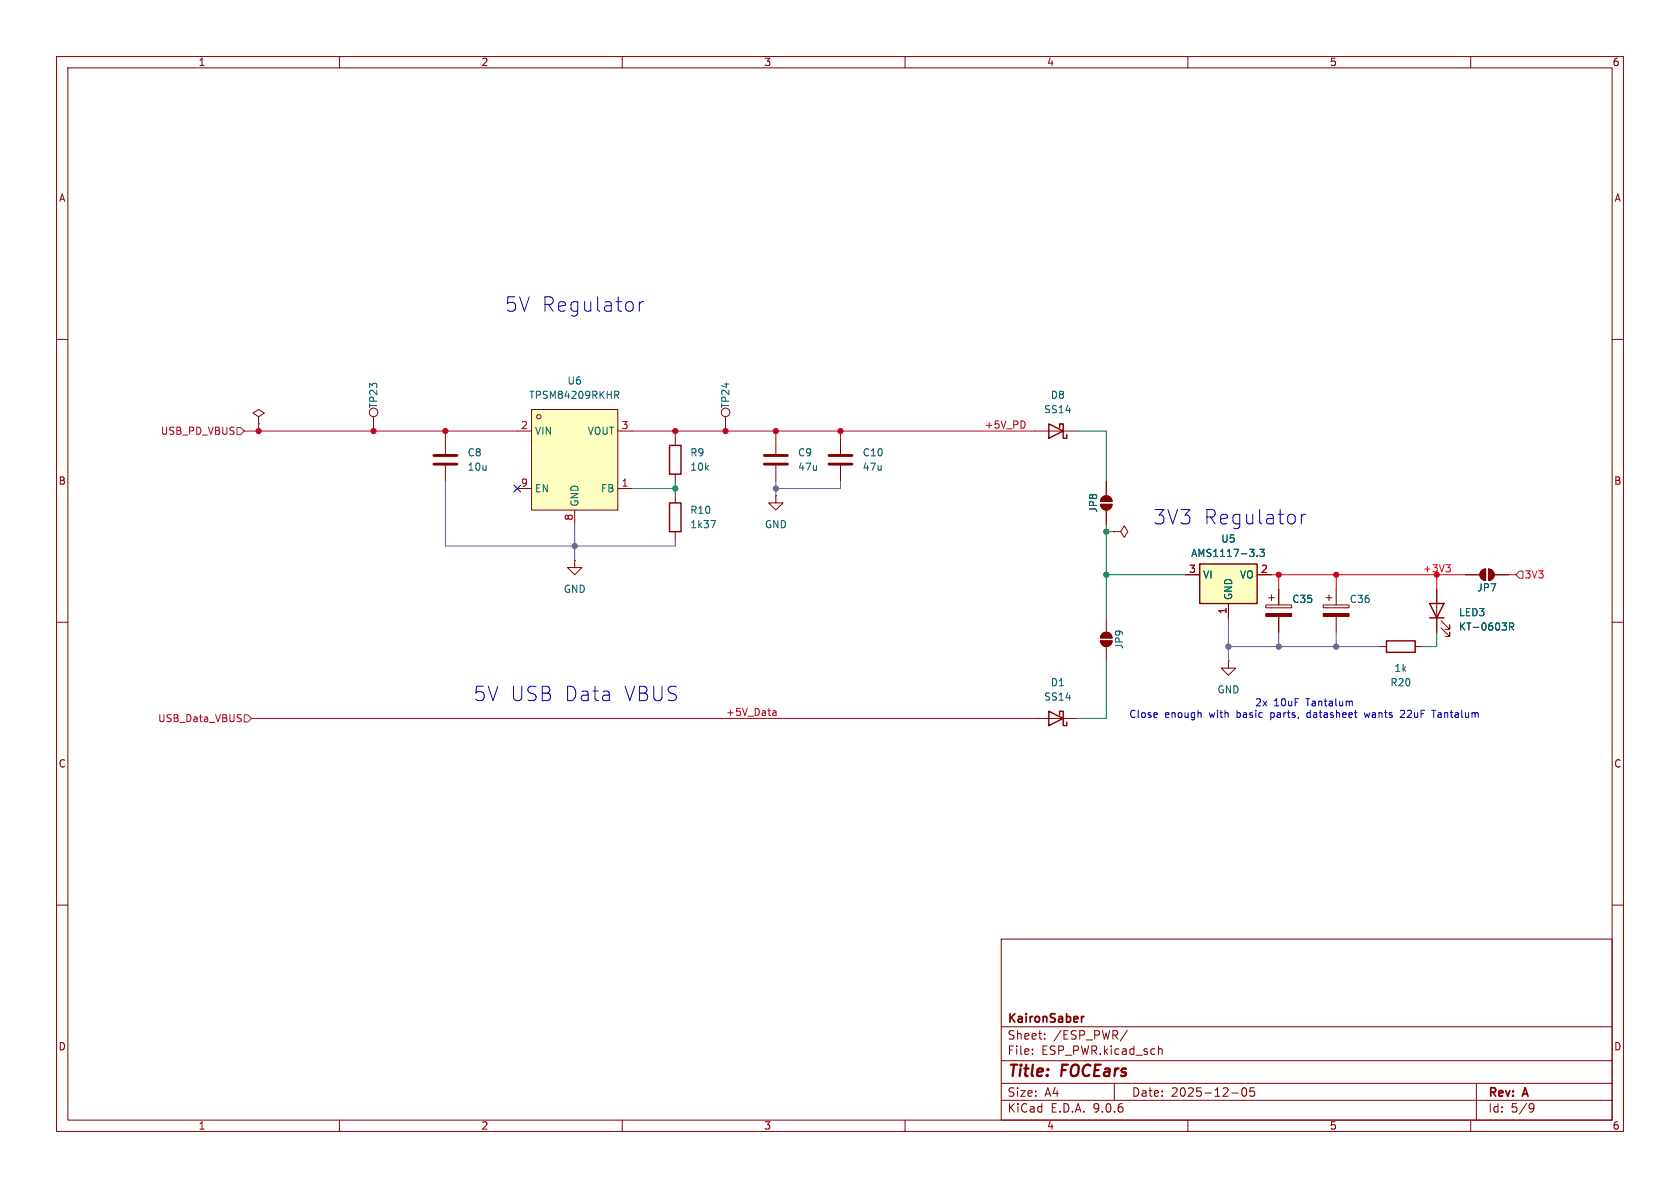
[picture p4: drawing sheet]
<svg xmlns="http://www.w3.org/2000/svg" width="297mm" height="210mm" viewBox="0 0 297 210" stroke-linecap="round" stroke-linejoin="round" font-family="sans-serif">
<g fill="none" stroke="#840000" stroke-width=".18">
<path d="M10 10h277v190h-277zM12 12h273v186h-273zM60 10v2M110 10v2M160 10v2M210 10v2M260 10v2M10 60h2M45.7 73.7l1-.7-1-.6-1 .6 1 .7v1.2M45.7 74.9h.1M78.7 77.5v2.8M148.6 77.5v2.8"/>
<path d="M182.9 76.2h7.6M285 60h2M78.7 82.3v2.8M148.6 82.3v2.8M10 110h2M194.6 113.3h2a1.02 1.02 0 0 1-1 1 1.02 1.02 0 0 1-1-1zM194.9 112.1a1.02 1.02 0 0 1 1.1-.3 1.02 1.02 0 0 1 .6 1h-2zM195.6 109.2v2.6M195.6 114.3v2.5M285 110h2M182.9 127h7.6M10 160h2"/>
<path d="M177 166h108v32h-108zM285 160h2M60 198v2M110 198v2M160 198v2M177 194.5h108M177 191.5h108M177 187.5h108M177 181.5h108M182.5 186.3v.1M182.5 185.5v.1M184.7 183.6v.1"/>
<path d="M184.7 182.8v.1M197 191.5v3M199.3 182.1l-1.3 2M204.8 184.9v1.5M204.8 185.5l.2-.1 .4 .1 .1 .9M210 198v2M217.7 193.2h1.2M219.7 192.4l.2-.1a.81 .81 0 0 1 .6 .6 .81 .81 0 0 1-.3 .8l-.2 .1a.81 .81 0 0 1-.3-1.4zM221.7 192.3h-.7v.7l.2-.1h.5l.1 .3-.1 .5-.2 .1-.5-.1M260 198v2M261 191.5v6.5M270.6 195.1l.5 .1a.99 .99 0 0 1-.4 1.4h-.2"/>
<path d="M271.2 195.7l-.3 .3h-.3"/>
</g>
<path d="M191.2 179.7v1M191.6 179.7l-.3 .1-.1 .2" fill="none" stroke="#840000" stroke-width=".3"/>
<g fill="#840000" stroke="#840000" stroke-width=".18">
<path d="M194.9 112.1a1.02 1.02 0 0 1 1.1-.3 1.02 1.02 0 0 1 .6 1h-2z"/>
<path d="M194.6 113.3h2a1.02 1.02 0 0 1-1 1 1.02 1.02 0 0 1-1-1z"/>
</g>
<path d="M185.4 74.9l2.6 1.3-2.6 1.3zM187.3 75.6v-.7h.7v2.6h.6v-.7M185.4 125.7l2.6 1.3-2.6 1.3zM187.3 126.4v-.7h.7v2.6h.6v-.7" fill="none" stroke="#840000" stroke-width=".25"/>
<path d="M76.7 80.5h4.1M76.7 82h4.1M146.6 80.5h4M146.6 82h4" fill="none" stroke="#840000" stroke-width=".51"/>
<path d="M212.1 99.7h10.1v7h-10.1z" fill="#ffffc2"/>
<path d="M118.4 78.7h2v5.1h-2zM118.4 88.9h2v5.1h-2zM212.1 99.7h10.1v7h-10.1z" fill="none" stroke="#840000" stroke-width=".25"/>
<g fill="none" stroke="#840000" stroke-width=".18">
<path d="M119.4 77.5v1.2M128.3 73.7v2.5M137.2 77.5v2.8M119.4 83.8v1.3M119.4 87.6v1.3M119.4 94v1.3M137.2 87.6v1.3h1.2l-1.2 1.3-1.3-1.3h1.3M137.2 87.6h.1M137.2 82.3v2.8M196.8 94h1.3l.7-1 .6 1-.6 1-.7-1M196.8 94h.1M209.5 101.6h2.6"/>
<path d="M217.2 106.7v2.5M222.2 101.6h2.6"/>
<circle cx="128.3" cy="72.9" r=".76"/>
</g>
<path d="M125.7 92h.8l-.5 1.3M222.2 98.2v.2M222.7 97.1h.8l-.4 .5 .4 .1v.5l-.2 .2-.6-.2" fill="none" stroke="#006464" stroke-width=".18"/>
<path d="M135.1 80.5h4.1M135.1 82h4.1" fill="none" stroke="#840000" stroke-width=".51"/>
<path d="M94 72.4h15.2v17.8h-15.2z" fill="#ffffc2"/>
<g fill="none" stroke="#840000" stroke-width=".18">
<path d="M66 73.7v2.5M91.4 76.2h2.6M94 72.4h15.2v17.8h-15.2zM109.2 76.2h2.6M91.4 86.4h2.6M101.6 99.1v1.2h1.3l-1.3 1.3-1.3-1.3h1.3M101.6 99.1h.1M101.6 90.2v2.5M109.2 86.4h2.6M194.6 89.2h2a1.02 1.02 0 0 1-1 1 1.02 1.02 0 0 1-1-1zM194.9 87.9a1.02 1.02 0 0 1 1.1-.2 1.02 1.02 0 0 1 .6 .9h-2zM195.6 85.1v2.5"/>
<path d="M195.6 90.2v2.5M196.8 94h.1M209.5 101.6h2.6M217.2 116.8v1.3h1.2l-1.2 1.3-1.3-1.3h1.3M217.2 116.8h.1M217.2 106.7v2.5M222.2 101.6h2.6M223.8 106.9h4.5v.5h-4.5zM224.3 105.7h1M224.8 105.2v1M226.1 104.1v2.8M226.1 109v2.8"/>
<path d="M233.9 106.9h4.6v.5h-4.6zM234.4 105.7h1.1M234.9 105.2v1M236.2 104.1v2.8M236.2 109v2.8M243.8 114.3h1.3M250.2 114.3h1.3M254 104.1v7.7M254.8 111l1.5 1.5v-.7v.7h-.8M254.8 109.7l1.5 1.6v-.8v.8h-.8M259.1 101.6h2.5M261.9 100.9l.7-.3v2a1.02 1.02 0 0 1-.9-.6 1.02 1.02 0 0 1 .2-1.1z"/>
<path d="M263.1 100.6a1.02 1.02 0 0 1 1.1 1 1.02 1.02 0 0 1-1.1 1zM264.2 101.6h2.5"/>
<circle cx="66" cy="72.9" r=".76"/>
<circle cx="95.3" cy="73.7" r=".38"/>
</g>
<path d="M108.7 69.2h.5l.2 .2-.1 .4h-.6M109 69.8l.4 .6M222.2 98.2v.2M222.7 97.1h.8l-.4 .5 .4 .1v.5l-.2 .2-.6-.2M266.9 110.8l.6-.1 .1-.2-.1-.3-.6-.1v1.3M267.2 110.8l.4 .6" fill="none" stroke="#006464" stroke-width=".18"/>
<g fill="#840000" stroke="#840000" stroke-width=".18">
<path d="M194.6 89.2h2a1.02 1.02 0 0 1-1 1 1.02 1.02 0 0 1-1-1z"/>
<path d="M194.9 87.9a1.02 1.02 0 0 1 1.1-.2 1.02 1.02 0 0 1 .6 .9h-2z"/>
<path d="M233.9 108.5h4.6v.5h-4.6z"/>
<path d="M223.8 108.5h4.5v.5h-4.5z"/>
<path d="M263.1 100.6a1.02 1.02 0 0 1 1.1 1 1.02 1.02 0 0 1-1.1 1z"/>
<path d="M261.9 100.9l.7-.3v2a1.02 1.02 0 0 1-.9-.6 1.02 1.02 0 0 1 .2-1.1z"/>
</g>
<path d="M245.1 113.3h5.1v2h-5.1zM252.7 106.7h2.6l-1.3 2.5zM252.7 109.2h2.6" fill="none" stroke="#840000" stroke-width=".25"/>
<path d="M41.9 75.6h.6l.7 .6-.7 .6h-.6zM268.6 101h.6v1.2h-.6l-.6-.6zM43.2 126.4h.6l.6 .6-.6 .6h-.6z" fill="none" stroke="#725600" stroke-width=".18"/>
<g fill="none" stroke="#b30022" stroke-width=".18">
<path d="M43.2 76.2h48.2M45.7 74.9v1.3M78.7 76.2v1.3M111.8 76.2h71.1M119.4 76.2v1.3M137.2 76.2v1.3M148.6 76.2v1.3M181.1 74.6l.1 .4-.1 .5M42.5 126.3l.1 .1M42.5 127l.1 .2-.1 .3M44.4 127h138.5M136.7 125.7h.4l.1 .8"/>
<path d="M136.7 126.4h.5M137.2 125.9l-.5 .2"/>
</g>
<path d="M255.6 99.8h.8l-.4 .5M224.8 101.6h34.3M226.1 101.6v2.5M236.2 101.6v2.5M254 101.6v2.5M256.2 100.3l.2 .2v.3l-.2 .3M266.7 101.6h1.3" fill="none" stroke="#f00" stroke-width=".18"/>
<path d="M78.7 85.1v11.4h40.7v-1.2M101.6 92.7v6.4M137.2 85.1v2.5M148.6 85.1v1.3h-11.4M217.2 109.2v7.6M217.2 114.3h26.6M226.1 111.8v2.5M236.2 111.8v2.5" fill="none" stroke="#5f5f5f" stroke-width=".18"/>
<path d="M190.5 76.2h5.1v8.9M111.8 86.4h7.6M119.4 85.1v2.5M195.6 92.7v16.5M195.6 94h1.2M195.6 116.8v10.2h-5.1M195.6 101.6h13.9M254 111.8v2.5h-2.5" fill="none" stroke="#009600" stroke-width=".18"/>
<path d="M90.8 85.8l1.2 1.2M92 85.8l-1.2 1.2" fill="none" stroke="#000084" stroke-width=".18"/>
<path d="M113 53.3v1.7M113.8 53.3a.65 .65 0 0 0-.8 .5M230.1 90.9v1.7M230.8 90.9a.65 .65 0 0 0-.7 .5M212.3 126v.8M231.1 126l-.1 .2 .1 .6M238.9 123.9l.2 .2v.7M241.2 126l.2 .8 .3-.6M248.2 125.6h-.4l-.2 .1M248.3 126.1l-.8 .7h.8M253.1 125.6h.7M253.5 125.6v1.2" fill="none" stroke="#0000c2" stroke-width=".18"/>
<g fill="#b30022" stroke="#b30022" stroke-width=".18">
<circle cx="119.4" cy="76.2" r=".46"/>
<circle cx="137.2" cy="76.2" r=".46"/>
<circle cx="128.3" cy="76.2" r=".46"/>
<circle cx="148.6" cy="76.2" r=".46"/>
<circle cx="78.7" cy="76.2" r=".46"/>
<circle cx="66" cy="76.2" r=".46"/>
<circle cx="45.7" cy="76.2" r=".46"/>
</g>
<g fill="#009600" stroke="#009600" stroke-width=".18">
<circle cx="119.4" cy="86.4" r=".46"/>
<circle cx="195.6" cy="101.6" r=".46"/>
<circle cx="195.6" cy="94" r=".46"/>
</g>
<g fill="#5f5f5f" stroke="#5f5f5f" stroke-width=".18">
<circle cx="137.2" cy="86.4" r=".46"/>
<circle cx="217.2" cy="114.3" r=".46"/>
<circle cx="101.6" cy="96.5" r=".46"/>
<circle cx="226.1" cy="114.3" r=".46"/>
<circle cx="236.2" cy="114.3" r=".46"/>
</g>
<g fill="#f00" stroke="#f00" stroke-width=".18">
<circle cx="226.1" cy="101.6" r=".46"/>
<circle cx="236.2" cy="101.6" r=".46"/>
<circle cx="254" cy="101.6" r=".46"/>
</g>
<g font-size="3.5" fill="#0000c2">
<text x="89.2" y="55.4">5V Regulator</text>
<text x="203.8" y="92.9">3V3</text>
<text x="212.7" y="92.9">Regulator</text>
<text x="83.7" y="124.2">5V USB Data</text>
<text x="110.1" y="124.2">VBUS</text>
</g>
<g font-size="2.8" fill="#840000">
<text x="178" y="190.9">Title:</text>
<text x="187.7" y="190.9">FOCEars</text>
</g>
<g font-size="2.1" fill="#840000">
<text x="178" y="184">Sheet:</text>
<text x="178" y="181.2">KaironSaber</text>
<text x="186.2" y="184">/ESP_PWR/</text>
<text x="178" y="186.7">File:</text>
<text x="184.1" y="186.7">ESP_PWR.kicad_sch</text>
<text x="178" y="196.9">KiCad</text>
<text x="178" y="194.1">Size:</text>
<text x="184.7" y="194.1">A4</text>
<text x="185.7" y="196.9">E.D.A.</text>
<text x="193.3" y="196.9">9.0.6</text>
<text x="200" y="194.1">Date:</text>
<text x="207" y="194.1">2025-12-05</text>
<text x="263" y="194.3">Rev:</text>
<text x="263" y="196.9">Id:</text>
<text x="267.1" y="196.9">5/9</text>
<text x="269.4" y="194.3">A</text>
</g>
<g font-size="1.8" fill="#840000">
<text x="35" y="11.9">1</text>
<text x="85" y="11.9">2</text>
<text x="135" y="11.9">3</text>
<text x="185" y="11.9">4</text>
<text x="235" y="11.9">5</text>
<text x="285" y="11.9">6</text>
<text x="10.3" y="35.9">A</text>
<text x="285.3" y="35.9">A</text>
<text x="10.3" y="85.9">B</text>
<text x="285.3" y="85.9">B</text>
<text x="10.3" y="135.9">C</text>
<text x="285.3" y="135.9">C</text>
<text x="10.3" y="185.9">D</text>
<text x="285.3" y="185.9">D</text>
<text x="35" y="199.9">1</text>
<text x="85" y="199.9">2</text>
<text x="135" y="199.9">3</text>
<text x="185" y="199.9">4</text>
<text x="235" y="199.9">5</text>
<text x="285" y="199.9">6</text>
</g>
<g font-size="1.8" fill="#006464">
<text x="93.5" y="70.7">TPSM84209RKHR</text>
<text x="100.2" y="68.2">U6</text>
<text x="185.7" y="70.7">D8</text>
<text x="66.9" y="72.3" transform="rotate(-90 66.9 72.3)">TP23</text>
<text x="94.5" y="77.1">VIN</text>
<text x="103.8" y="77.1">VOUT</text>
<text x="129.1" y="72.3" transform="rotate(-90 129.1 72.3)">TP24</text>
<text x="184.5" y="73.3">SS14</text>
<text x="82.6" y="80.9">C8</text>
<text x="82.6" y="83.4">10u</text>
<text x="121.9" y="80.9">R9</text>
<text x="121.9" y="83.4">10k</text>
<text x="141" y="80.9">C9</text>
<text x="141" y="83.4">47u</text>
<text x="152.4" y="80.9">C10</text>
<text x="152.4" y="83.4">47u</text>
<text x="94.5" y="87.2">EN</text>
<text x="102.5" y="89.7" transform="rotate(-90 102.5 89.7)">GND</text>
<text x="106.2" y="87.2">FB</text>
<text x="121.9" y="91">R10</text>
<text x="121.9" y="93.6">1k37</text>
<text x="135.1" y="93.6">GND</text>
<text x="194.2" y="90.7" transform="rotate(-90 194.2 90.7)">JP8</text>
<text x="210.5" y="98.7">AMS1117-3.3</text>
<text x="215.8" y="96.1">U5</text>
<text x="99.6" y="105">GND</text>
<text x="212.6" y="102.5">VI</text>
<text x="218" y="106.2" transform="rotate(-90 218 106.2)">GND</text>
<text x="219.1" y="102.5">VO</text>
<text x="228.4" y="106.8">C35</text>
<text x="238.5" y="106.8">C36</text>
<text x="261.1" y="104.7">JP7</text>
<text x="257.8" y="109.1">LED3</text>
<text x="257.8" y="111.7">KT-0603R</text>
<text x="198.7" y="114.9" transform="rotate(-90 198.7 114.9)">JP9</text>
<text x="246.4" y="119">1k</text>
<text x="184.5" y="124.1">SS14</text>
<text x="185.7" y="121.5">D1</text>
<text x="215.1" y="122.8">GND</text>
<text x="245.7" y="121.5">R20</text>
</g>
<g font-size="1.8" fill="#b30022">
<text x="28.3" y="77.1">USB_PD_VBUS</text>
<text x="174" y="75.9">+5V_PD</text>
<text x="27.8" y="127.9">USB_Data_VBUS</text>
<text x="128.3" y="126.7">+5V_Data</text>
</g>
<g font-size="1.8" fill="#a90000">
<text x="92" y="75.9">2</text>
<text x="109.8" y="75.9">3</text>
<text x="92" y="86.1">9</text>
<text x="109.8" y="86.1">1</text>
<text x="101.3" y="92.1" transform="rotate(-90 101.3 92.1)">8</text>
<text x="210.1" y="101.3">3</text>
<text x="222.8" y="101.3">2</text>
<text x="216.9" y="108.7" transform="rotate(-90 216.9 108.7)">1</text>
</g>
<g font-size="1.8" fill="#f00">
<text x="251.5" y="101.3">+3V3</text>
<text x="269.4" y="102.5">3V3</text>
</g>
<g font-size="1.8" fill="#0000c2">
<text x="221.8" y="125.1">2x</text>
<text x="225.2" y="125.1">10uF</text>
<text x="231" y="125.1">Tantalum</text>
<text x="199.5" y="127.1">Close</text>
<text x="205.9" y="127.1">enough</text>
<text x="213.9" y="127.1">with</text>
<text x="218.9" y="127.1">basic</text>
<text x="225.1" y="127.1">parts,</text>
<text x="231.7" y="127.1">datasheet</text>
<text x="242.1" y="127.1">wants</text>
<text x="248.7" y="127.1">22uF</text>
<text x="254.5" y="127.1">Tantalum</text>
</g>
</svg>
